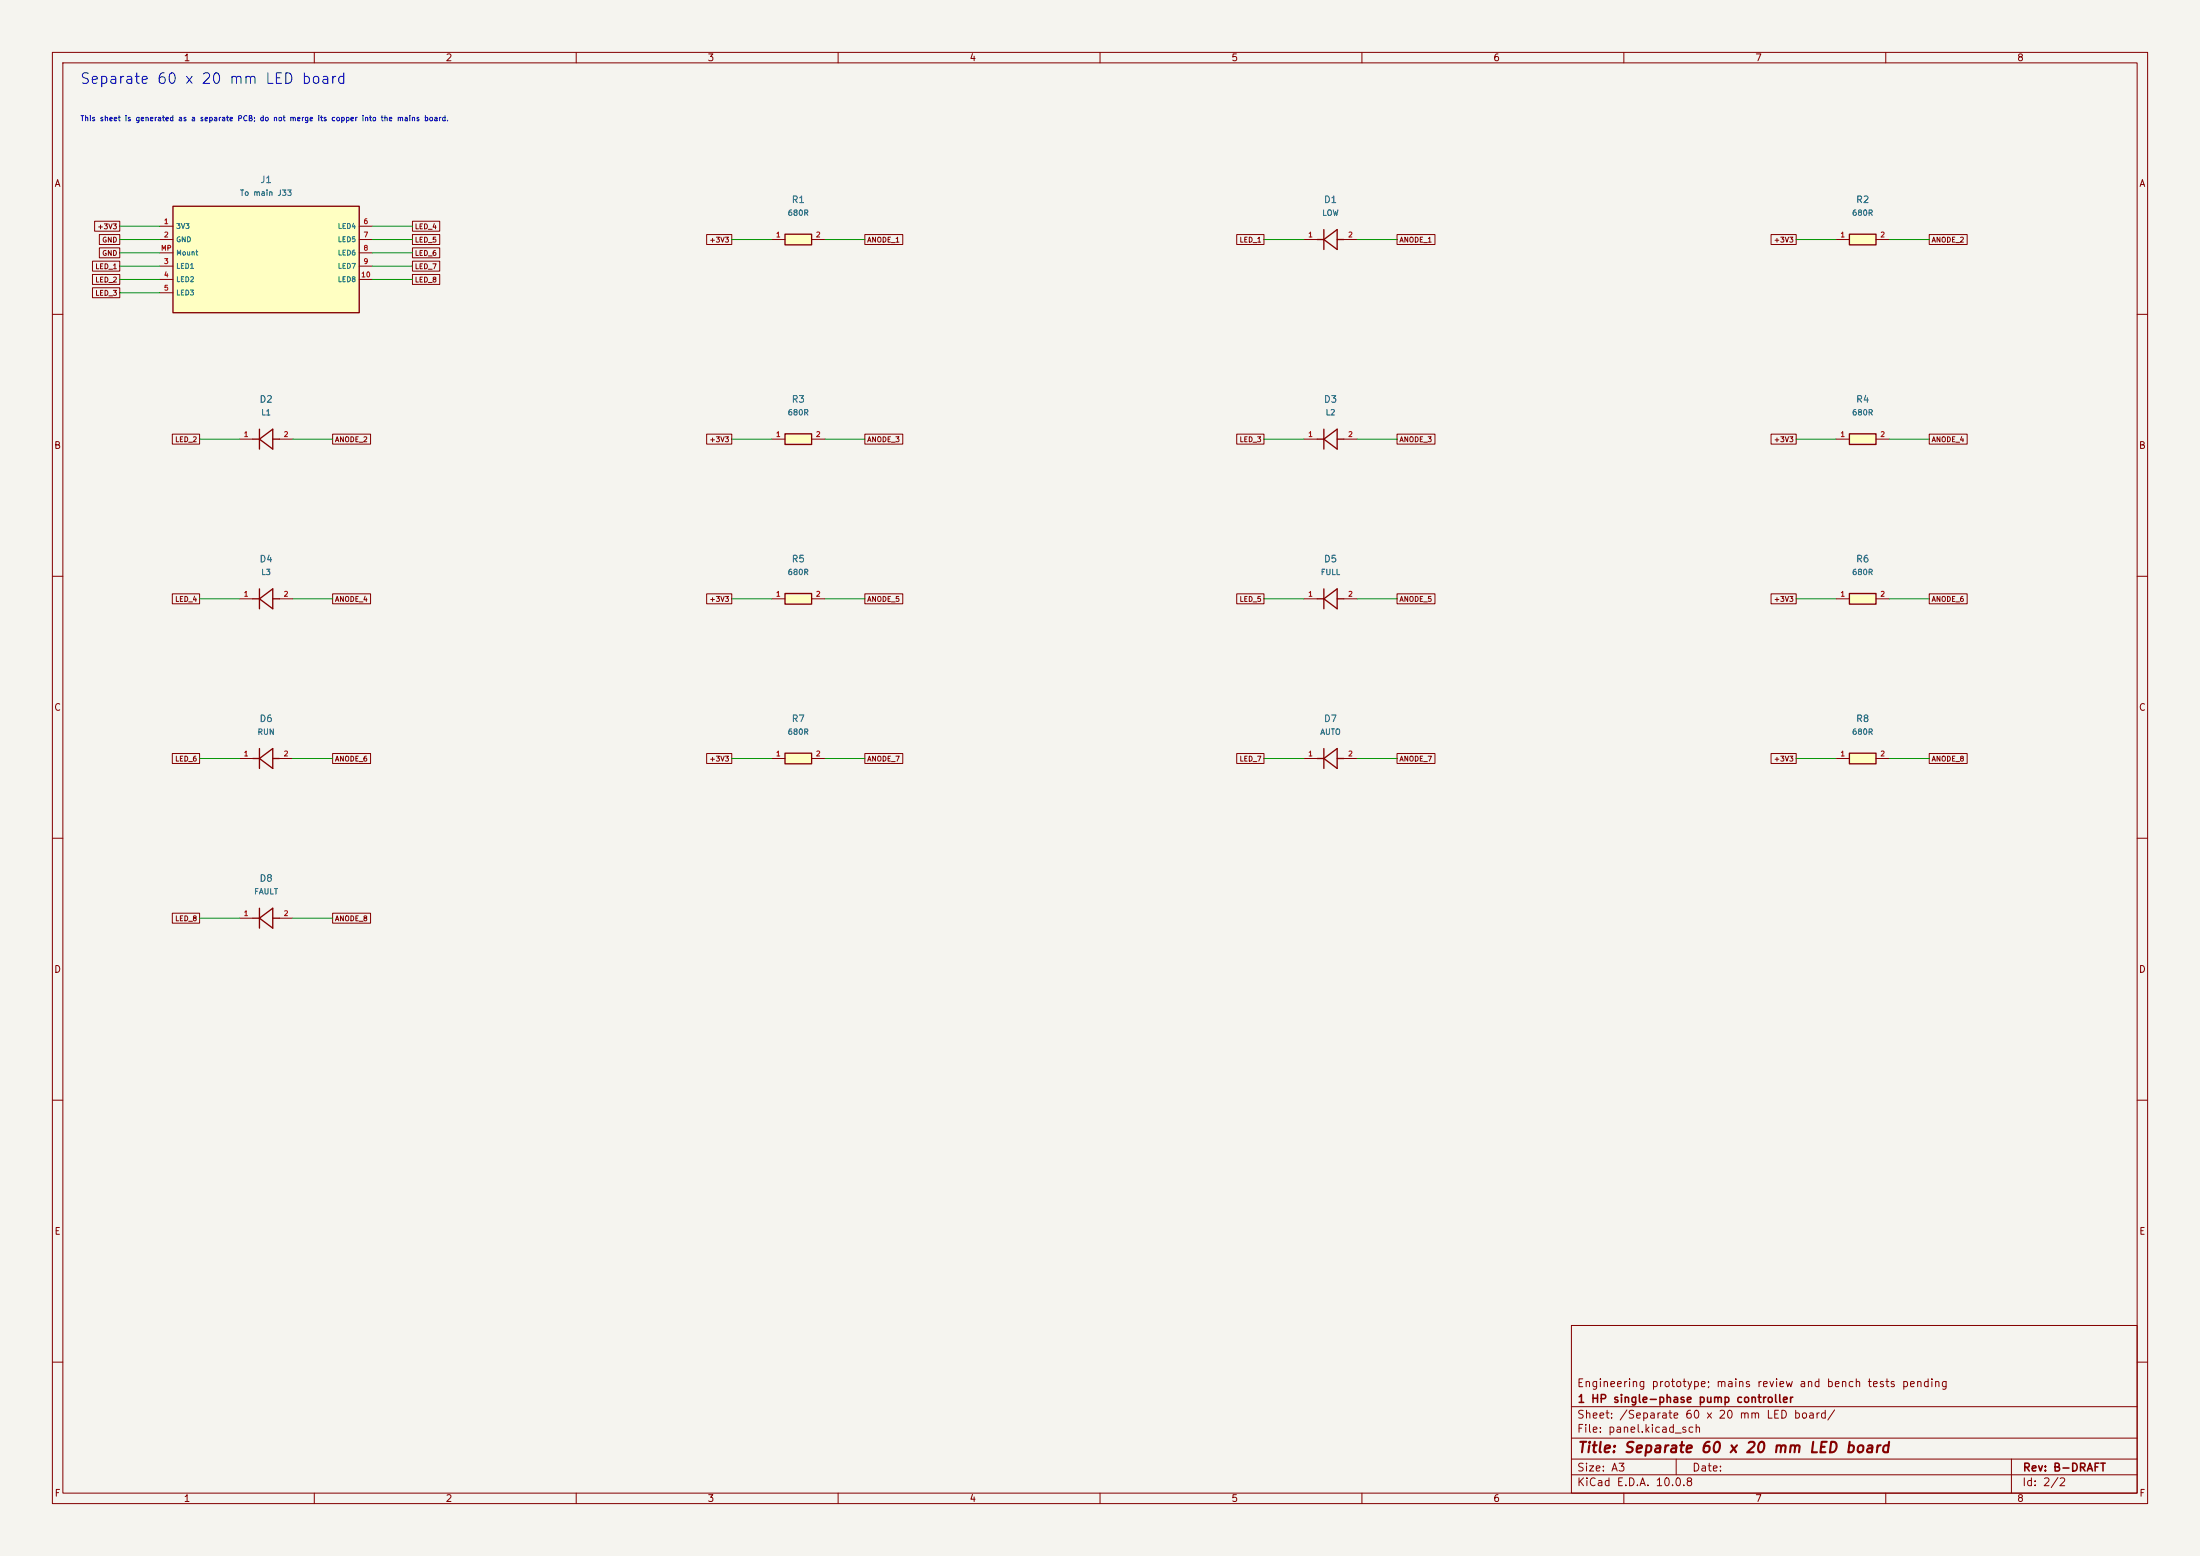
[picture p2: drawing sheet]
(kicad_sch (version 20250114) (generator "eeschema") (generator_version "9.0")
(paper "A3")
(title_block (title "Separate 60 x 20 mm LED board") (rev "B-DRAFT") (company "1 HP single-phase pump controller") (comment 1 "Engineering prototype; mains review and bench tests pending"))
(lib_symbols
(symbol "Pump:J1"
(pin_names (offset 0.508))
(exclude_from_sim no)
(in_bom yes)
(on_board yes)
(property "Reference" "J1" (at 0 15.24 0) (effects (font (size 1 1))))
(property "Value" "To main J33" (at 0 12.7 0) (effects (font (size 1 1))))
(property "Footprint" "Connector_JST:JST_GH_BM10B-GHS-TBT_1x10-1MP_P1.25mm_Vertical" (at 0 0 0) (effects (font (size 1 1)) (hide yes)))
(property "Datasheet" "" (at 0 0 0) (effects (font (size 1 1)) (hide yes)))
(property "Description" "" (at 0 0 0) (effects (font (size 1 1)) (hide yes)))
(symbol "J1_0_1" (rectangle (start -17.78 10.16) (end 17.78 -10.16) (stroke (width 0.254) (type default)) (fill (type background))))
(symbol "J1_1_1" (pin passive line (at -20.32 6.35 0) (length 2.54) (name "3V3" (effects (font (size 0.95 0.95)))) (number "1" (effects (font (size 0.95 0.95))))) (pin passive line (at -20.32 3.81 0) (length 2.54) (name "GND" (effects (font (size 0.95 0.95)))) (number "2" (effects (font (size 0.95 0.95))))) (pin passive line (at -20.32 1.27 0) (length 2.54) (name "Mount" (effects (font (size 0.95 0.95)))) (number "MP" (effects (font (size 0.95 0.95))))) (pin passive line (at -20.32 -1.27 0) (length 2.54) (name "LED1" (effects (font (size 0.95 0.95)))) (number "3" (effects (font (size 0.95 0.95))))) (pin passive line (at -20.32 -3.81 0) (length 2.54) (name "LED2" (effects (font (size 0.95 0.95)))) (number "4" (effects (font (size 0.95 0.95))))) (pin passive line (at -20.32 -6.35 0) (length 2.54) (name "LED3" (effects (font (size 0.95 0.95)))) (number "5" (effects (font (size 0.95 0.95))))) (pin passive line (at 20.32 6.35 180) (length 2.54) (name "LED4" (effects (font (size 0.95 0.95)))) (number "6" (effects (font (size 0.95 0.95))))) (pin passive line (at 20.32 3.81 180) (length 2.54) (name "LED5" (effects (font (size 0.95 0.95)))) (number "7" (effects (font (size 0.95 0.95))))) (pin passive line (at 20.32 1.27 180) (length 2.54) (name "LED6" (effects (font (size 0.95 0.95)))) (number "8" (effects (font (size 0.95 0.95))))) (pin passive line (at 20.32 -1.27 180) (length 2.54) (name "LED7" (effects (font (size 0.95 0.95)))) (number "9" (effects (font (size 0.95 0.95))))) (pin passive line (at 20.32 -3.81 180) (length 2.54) (name "LED8" (effects (font (size 0.95 0.95)))) (number "10" (effects (font (size 0.95 0.95)))))))
(symbol "Pump:R1"
(pin_names (offset 0.508))
(exclude_from_sim no)
(in_bom yes)
(on_board yes)
(property "Reference" "R1" (at 0 7.62 0) (effects (font (size 1 1))))
(property "Value" "680R" (at 0 5.08 0) (effects (font (size 1 1))))
(property "Footprint" "Resistor_SMD:R_0603_1608Metric" (at 0 0 0) (effects (font (size 1 1)) (hide yes)))
(property "Datasheet" "" (at 0 0 0) (effects (font (size 1 1)) (hide yes)))
(property "Description" "1%, 0.1W, 0603" (at 0 0 0) (effects (font (size 1 1)) (hide yes)))
(symbol "R1_0_1" (rectangle (start -2.54 1.016) (end 2.54 -1.016) (stroke (width 0.254) (type default)) (fill (type background))))
(symbol "R1_1_1" (pin passive line (at -5.08 0 0) (length 2.54) (name "~" (effects (font (size 0.95 0.95)))) (number "1" (effects (font (size 0.95 0.95))))) (pin passive line (at 5.08 0 180) (length 2.54) (name "~" (effects (font (size 0.95 0.95)))) (number "2" (effects (font (size 0.95 0.95)))))))
(symbol "Pump:D1"
(pin_names (offset 0.508))
(exclude_from_sim no)
(in_bom yes)
(on_board yes)
(property "Reference" "D1" (at 0 7.62 0) (effects (font (size 1 1))))
(property "Value" "LOW" (at 0 5.08 0) (effects (font (size 1 1))))
(property "Footprint" "LED_SMD:LED_0603_1608Metric" (at 0 0 0) (effects (font (size 1 1)) (hide yes)))
(property "Datasheet" "" (at 0 0 0) (effects (font (size 1 1)) (hide yes)))
(property "Description" "0603 green (fault red), approx 1-2mA; choose lens/light-pipe with adequate visibility" (at 0 0 0) (effects (font (size 1 1)) (hide yes)))
(symbol "D1_0_1" (polyline (pts (xy -1.27 -1.9) (xy -1.27 1.9)) (stroke (width 0.254) (type default)) (fill (type none))) (polyline (pts (xy -1.27 0) (xy 1.27 -1.9)) (stroke (width 0.254) (type default)) (fill (type none))) (polyline (pts (xy 1.27 -1.9) (xy 1.27 1.9)) (stroke (width 0.254) (type default)) (fill (type none))) (polyline (pts (xy 1.27 1.9) (xy -1.27 0)) (stroke (width 0.254) (type default)) (fill (type none))) (polyline (pts (xy -2.54 0) (xy -1.27 0)) (stroke (width 0.254) (type default)) (fill (type none))) (polyline (pts (xy 1.27 0) (xy 2.54 0)) (stroke (width 0.254) (type default)) (fill (type none))))
(symbol "D1_1_1" (pin passive line (at -5.08 0 0) (length 2.54) (name "~" (effects (font (size 0.95 0.95)))) (number "1" (effects (font (size 0.95 0.95))))) (pin passive line (at 5.08 0 180) (length 2.54) (name "~" (effects (font (size 0.95 0.95)))) (number "2" (effects (font (size 0.95 0.95)))))))
(symbol "Pump:R2"
(pin_names (offset 0.508))
(exclude_from_sim no)
(in_bom yes)
(on_board yes)
(property "Reference" "R2" (at 0 7.62 0) (effects (font (size 1 1))))
(property "Value" "680R" (at 0 5.08 0) (effects (font (size 1 1))))
(property "Footprint" "Resistor_SMD:R_0603_1608Metric" (at 0 0 0) (effects (font (size 1 1)) (hide yes)))
(property "Datasheet" "" (at 0 0 0) (effects (font (size 1 1)) (hide yes)))
(property "Description" "1%, 0.1W, 0603" (at 0 0 0) (effects (font (size 1 1)) (hide yes)))
(symbol "R2_0_1" (rectangle (start -2.54 1.016) (end 2.54 -1.016) (stroke (width 0.254) (type default)) (fill (type background))))
(symbol "R2_1_1" (pin passive line (at -5.08 0 0) (length 2.54) (name "~" (effects (font (size 0.95 0.95)))) (number "1" (effects (font (size 0.95 0.95))))) (pin passive line (at 5.08 0 180) (length 2.54) (name "~" (effects (font (size 0.95 0.95)))) (number "2" (effects (font (size 0.95 0.95)))))))
(symbol "Pump:D2"
(pin_names (offset 0.508))
(exclude_from_sim no)
(in_bom yes)
(on_board yes)
(property "Reference" "D2" (at 0 7.62 0) (effects (font (size 1 1))))
(property "Value" "L1" (at 0 5.08 0) (effects (font (size 1 1))))
(property "Footprint" "LED_SMD:LED_0603_1608Metric" (at 0 0 0) (effects (font (size 1 1)) (hide yes)))
(property "Datasheet" "" (at 0 0 0) (effects (font (size 1 1)) (hide yes)))
(property "Description" "0603 green (fault red), approx 1-2mA; choose lens/light-pipe with adequate visibility" (at 0 0 0) (effects (font (size 1 1)) (hide yes)))
(symbol "D2_0_1" (polyline (pts (xy -1.27 -1.9) (xy -1.27 1.9)) (stroke (width 0.254) (type default)) (fill (type none))) (polyline (pts (xy -1.27 0) (xy 1.27 -1.9)) (stroke (width 0.254) (type default)) (fill (type none))) (polyline (pts (xy 1.27 -1.9) (xy 1.27 1.9)) (stroke (width 0.254) (type default)) (fill (type none))) (polyline (pts (xy 1.27 1.9) (xy -1.27 0)) (stroke (width 0.254) (type default)) (fill (type none))) (polyline (pts (xy -2.54 0) (xy -1.27 0)) (stroke (width 0.254) (type default)) (fill (type none))) (polyline (pts (xy 1.27 0) (xy 2.54 0)) (stroke (width 0.254) (type default)) (fill (type none))))
(symbol "D2_1_1" (pin passive line (at -5.08 0 0) (length 2.54) (name "~" (effects (font (size 0.95 0.95)))) (number "1" (effects (font (size 0.95 0.95))))) (pin passive line (at 5.08 0 180) (length 2.54) (name "~" (effects (font (size 0.95 0.95)))) (number "2" (effects (font (size 0.95 0.95)))))))
(symbol "Pump:R3"
(pin_names (offset 0.508))
(exclude_from_sim no)
(in_bom yes)
(on_board yes)
(property "Reference" "R3" (at 0 7.62 0) (effects (font (size 1 1))))
(property "Value" "680R" (at 0 5.08 0) (effects (font (size 1 1))))
(property "Footprint" "Resistor_SMD:R_0603_1608Metric" (at 0 0 0) (effects (font (size 1 1)) (hide yes)))
(property "Datasheet" "" (at 0 0 0) (effects (font (size 1 1)) (hide yes)))
(property "Description" "1%, 0.1W, 0603" (at 0 0 0) (effects (font (size 1 1)) (hide yes)))
(symbol "R3_0_1" (rectangle (start -2.54 1.016) (end 2.54 -1.016) (stroke (width 0.254) (type default)) (fill (type background))))
(symbol "R3_1_1" (pin passive line (at -5.08 0 0) (length 2.54) (name "~" (effects (font (size 0.95 0.95)))) (number "1" (effects (font (size 0.95 0.95))))) (pin passive line (at 5.08 0 180) (length 2.54) (name "~" (effects (font (size 0.95 0.95)))) (number "2" (effects (font (size 0.95 0.95)))))))
(symbol "Pump:D3"
(pin_names (offset 0.508))
(exclude_from_sim no)
(in_bom yes)
(on_board yes)
(property "Reference" "D3" (at 0 7.62 0) (effects (font (size 1 1))))
(property "Value" "L2" (at 0 5.08 0) (effects (font (size 1 1))))
(property "Footprint" "LED_SMD:LED_0603_1608Metric" (at 0 0 0) (effects (font (size 1 1)) (hide yes)))
(property "Datasheet" "" (at 0 0 0) (effects (font (size 1 1)) (hide yes)))
(property "Description" "0603 green (fault red), approx 1-2mA; choose lens/light-pipe with adequate visibility" (at 0 0 0) (effects (font (size 1 1)) (hide yes)))
(symbol "D3_0_1" (polyline (pts (xy -1.27 -1.9) (xy -1.27 1.9)) (stroke (width 0.254) (type default)) (fill (type none))) (polyline (pts (xy -1.27 0) (xy 1.27 -1.9)) (stroke (width 0.254) (type default)) (fill (type none))) (polyline (pts (xy 1.27 -1.9) (xy 1.27 1.9)) (stroke (width 0.254) (type default)) (fill (type none))) (polyline (pts (xy 1.27 1.9) (xy -1.27 0)) (stroke (width 0.254) (type default)) (fill (type none))) (polyline (pts (xy -2.54 0) (xy -1.27 0)) (stroke (width 0.254) (type default)) (fill (type none))) (polyline (pts (xy 1.27 0) (xy 2.54 0)) (stroke (width 0.254) (type default)) (fill (type none))))
(symbol "D3_1_1" (pin passive line (at -5.08 0 0) (length 2.54) (name "~" (effects (font (size 0.95 0.95)))) (number "1" (effects (font (size 0.95 0.95))))) (pin passive line (at 5.08 0 180) (length 2.54) (name "~" (effects (font (size 0.95 0.95)))) (number "2" (effects (font (size 0.95 0.95)))))))
(symbol "Pump:R4"
(pin_names (offset 0.508))
(exclude_from_sim no)
(in_bom yes)
(on_board yes)
(property "Reference" "R4" (at 0 7.62 0) (effects (font (size 1 1))))
(property "Value" "680R" (at 0 5.08 0) (effects (font (size 1 1))))
(property "Footprint" "Resistor_SMD:R_0603_1608Metric" (at 0 0 0) (effects (font (size 1 1)) (hide yes)))
(property "Datasheet" "" (at 0 0 0) (effects (font (size 1 1)) (hide yes)))
(property "Description" "1%, 0.1W, 0603" (at 0 0 0) (effects (font (size 1 1)) (hide yes)))
(symbol "R4_0_1" (rectangle (start -2.54 1.016) (end 2.54 -1.016) (stroke (width 0.254) (type default)) (fill (type background))))
(symbol "R4_1_1" (pin passive line (at -5.08 0 0) (length 2.54) (name "~" (effects (font (size 0.95 0.95)))) (number "1" (effects (font (size 0.95 0.95))))) (pin passive line (at 5.08 0 180) (length 2.54) (name "~" (effects (font (size 0.95 0.95)))) (number "2" (effects (font (size 0.95 0.95)))))))
(symbol "Pump:D4"
(pin_names (offset 0.508))
(exclude_from_sim no)
(in_bom yes)
(on_board yes)
(property "Reference" "D4" (at 0 7.62 0) (effects (font (size 1 1))))
(property "Value" "L3" (at 0 5.08 0) (effects (font (size 1 1))))
(property "Footprint" "LED_SMD:LED_0603_1608Metric" (at 0 0 0) (effects (font (size 1 1)) (hide yes)))
(property "Datasheet" "" (at 0 0 0) (effects (font (size 1 1)) (hide yes)))
(property "Description" "0603 green (fault red), approx 1-2mA; choose lens/light-pipe with adequate visibility" (at 0 0 0) (effects (font (size 1 1)) (hide yes)))
(symbol "D4_0_1" (polyline (pts (xy -1.27 -1.9) (xy -1.27 1.9)) (stroke (width 0.254) (type default)) (fill (type none))) (polyline (pts (xy -1.27 0) (xy 1.27 -1.9)) (stroke (width 0.254) (type default)) (fill (type none))) (polyline (pts (xy 1.27 -1.9) (xy 1.27 1.9)) (stroke (width 0.254) (type default)) (fill (type none))) (polyline (pts (xy 1.27 1.9) (xy -1.27 0)) (stroke (width 0.254) (type default)) (fill (type none))) (polyline (pts (xy -2.54 0) (xy -1.27 0)) (stroke (width 0.254) (type default)) (fill (type none))) (polyline (pts (xy 1.27 0) (xy 2.54 0)) (stroke (width 0.254) (type default)) (fill (type none))))
(symbol "D4_1_1" (pin passive line (at -5.08 0 0) (length 2.54) (name "~" (effects (font (size 0.95 0.95)))) (number "1" (effects (font (size 0.95 0.95))))) (pin passive line (at 5.08 0 180) (length 2.54) (name "~" (effects (font (size 0.95 0.95)))) (number "2" (effects (font (size 0.95 0.95)))))))
(symbol "Pump:R5"
(pin_names (offset 0.508))
(exclude_from_sim no)
(in_bom yes)
(on_board yes)
(property "Reference" "R5" (at 0 7.62 0) (effects (font (size 1 1))))
(property "Value" "680R" (at 0 5.08 0) (effects (font (size 1 1))))
(property "Footprint" "Resistor_SMD:R_0603_1608Metric" (at 0 0 0) (effects (font (size 1 1)) (hide yes)))
(property "Datasheet" "" (at 0 0 0) (effects (font (size 1 1)) (hide yes)))
(property "Description" "1%, 0.1W, 0603" (at 0 0 0) (effects (font (size 1 1)) (hide yes)))
(symbol "R5_0_1" (rectangle (start -2.54 1.016) (end 2.54 -1.016) (stroke (width 0.254) (type default)) (fill (type background))))
(symbol "R5_1_1" (pin passive line (at -5.08 0 0) (length 2.54) (name "~" (effects (font (size 0.95 0.95)))) (number "1" (effects (font (size 0.95 0.95))))) (pin passive line (at 5.08 0 180) (length 2.54) (name "~" (effects (font (size 0.95 0.95)))) (number "2" (effects (font (size 0.95 0.95)))))))
(symbol "Pump:D5"
(pin_names (offset 0.508))
(exclude_from_sim no)
(in_bom yes)
(on_board yes)
(property "Reference" "D5" (at 0 7.62 0) (effects (font (size 1 1))))
(property "Value" "FULL" (at 0 5.08 0) (effects (font (size 1 1))))
(property "Footprint" "LED_SMD:LED_0603_1608Metric" (at 0 0 0) (effects (font (size 1 1)) (hide yes)))
(property "Datasheet" "" (at 0 0 0) (effects (font (size 1 1)) (hide yes)))
(property "Description" "0603 green (fault red), approx 1-2mA; choose lens/light-pipe with adequate visibility" (at 0 0 0) (effects (font (size 1 1)) (hide yes)))
(symbol "D5_0_1" (polyline (pts (xy -1.27 -1.9) (xy -1.27 1.9)) (stroke (width 0.254) (type default)) (fill (type none))) (polyline (pts (xy -1.27 0) (xy 1.27 -1.9)) (stroke (width 0.254) (type default)) (fill (type none))) (polyline (pts (xy 1.27 -1.9) (xy 1.27 1.9)) (stroke (width 0.254) (type default)) (fill (type none))) (polyline (pts (xy 1.27 1.9) (xy -1.27 0)) (stroke (width 0.254) (type default)) (fill (type none))) (polyline (pts (xy -2.54 0) (xy -1.27 0)) (stroke (width 0.254) (type default)) (fill (type none))) (polyline (pts (xy 1.27 0) (xy 2.54 0)) (stroke (width 0.254) (type default)) (fill (type none))))
(symbol "D5_1_1" (pin passive line (at -5.08 0 0) (length 2.54) (name "~" (effects (font (size 0.95 0.95)))) (number "1" (effects (font (size 0.95 0.95))))) (pin passive line (at 5.08 0 180) (length 2.54) (name "~" (effects (font (size 0.95 0.95)))) (number "2" (effects (font (size 0.95 0.95)))))))
(symbol "Pump:R6"
(pin_names (offset 0.508))
(exclude_from_sim no)
(in_bom yes)
(on_board yes)
(property "Reference" "R6" (at 0 7.62 0) (effects (font (size 1 1))))
(property "Value" "680R" (at 0 5.08 0) (effects (font (size 1 1))))
(property "Footprint" "Resistor_SMD:R_0603_1608Metric" (at 0 0 0) (effects (font (size 1 1)) (hide yes)))
(property "Datasheet" "" (at 0 0 0) (effects (font (size 1 1)) (hide yes)))
(property "Description" "1%, 0.1W, 0603" (at 0 0 0) (effects (font (size 1 1)) (hide yes)))
(symbol "R6_0_1" (rectangle (start -2.54 1.016) (end 2.54 -1.016) (stroke (width 0.254) (type default)) (fill (type background))))
(symbol "R6_1_1" (pin passive line (at -5.08 0 0) (length 2.54) (name "~" (effects (font (size 0.95 0.95)))) (number "1" (effects (font (size 0.95 0.95))))) (pin passive line (at 5.08 0 180) (length 2.54) (name "~" (effects (font (size 0.95 0.95)))) (number "2" (effects (font (size 0.95 0.95)))))))
(symbol "Pump:D6"
(pin_names (offset 0.508))
(exclude_from_sim no)
(in_bom yes)
(on_board yes)
(property "Reference" "D6" (at 0 7.62 0) (effects (font (size 1 1))))
(property "Value" "RUN" (at 0 5.08 0) (effects (font (size 1 1))))
(property "Footprint" "LED_SMD:LED_0603_1608Metric" (at 0 0 0) (effects (font (size 1 1)) (hide yes)))
(property "Datasheet" "" (at 0 0 0) (effects (font (size 1 1)) (hide yes)))
(property "Description" "0603 green (fault red), approx 1-2mA; choose lens/light-pipe with adequate visibility" (at 0 0 0) (effects (font (size 1 1)) (hide yes)))
(symbol "D6_0_1" (polyline (pts (xy -1.27 -1.9) (xy -1.27 1.9)) (stroke (width 0.254) (type default)) (fill (type none))) (polyline (pts (xy -1.27 0) (xy 1.27 -1.9)) (stroke (width 0.254) (type default)) (fill (type none))) (polyline (pts (xy 1.27 -1.9) (xy 1.27 1.9)) (stroke (width 0.254) (type default)) (fill (type none))) (polyline (pts (xy 1.27 1.9) (xy -1.27 0)) (stroke (width 0.254) (type default)) (fill (type none))) (polyline (pts (xy -2.54 0) (xy -1.27 0)) (stroke (width 0.254) (type default)) (fill (type none))) (polyline (pts (xy 1.27 0) (xy 2.54 0)) (stroke (width 0.254) (type default)) (fill (type none))))
(symbol "D6_1_1" (pin passive line (at -5.08 0 0) (length 2.54) (name "~" (effects (font (size 0.95 0.95)))) (number "1" (effects (font (size 0.95 0.95))))) (pin passive line (at 5.08 0 180) (length 2.54) (name "~" (effects (font (size 0.95 0.95)))) (number "2" (effects (font (size 0.95 0.95)))))))
(symbol "Pump:R7"
(pin_names (offset 0.508))
(exclude_from_sim no)
(in_bom yes)
(on_board yes)
(property "Reference" "R7" (at 0 7.62 0) (effects (font (size 1 1))))
(property "Value" "680R" (at 0 5.08 0) (effects (font (size 1 1))))
(property "Footprint" "Resistor_SMD:R_0603_1608Metric" (at 0 0 0) (effects (font (size 1 1)) (hide yes)))
(property "Datasheet" "" (at 0 0 0) (effects (font (size 1 1)) (hide yes)))
(property "Description" "1%, 0.1W, 0603" (at 0 0 0) (effects (font (size 1 1)) (hide yes)))
(symbol "R7_0_1" (rectangle (start -2.54 1.016) (end 2.54 -1.016) (stroke (width 0.254) (type default)) (fill (type background))))
(symbol "R7_1_1" (pin passive line (at -5.08 0 0) (length 2.54) (name "~" (effects (font (size 0.95 0.95)))) (number "1" (effects (font (size 0.95 0.95))))) (pin passive line (at 5.08 0 180) (length 2.54) (name "~" (effects (font (size 0.95 0.95)))) (number "2" (effects (font (size 0.95 0.95)))))))
(symbol "Pump:D7"
(pin_names (offset 0.508))
(exclude_from_sim no)
(in_bom yes)
(on_board yes)
(property "Reference" "D7" (at 0 7.62 0) (effects (font (size 1 1))))
(property "Value" "AUTO" (at 0 5.08 0) (effects (font (size 1 1))))
(property "Footprint" "LED_SMD:LED_0603_1608Metric" (at 0 0 0) (effects (font (size 1 1)) (hide yes)))
(property "Datasheet" "" (at 0 0 0) (effects (font (size 1 1)) (hide yes)))
(property "Description" "0603 green (fault red), approx 1-2mA; choose lens/light-pipe with adequate visibility" (at 0 0 0) (effects (font (size 1 1)) (hide yes)))
(symbol "D7_0_1" (polyline (pts (xy -1.27 -1.9) (xy -1.27 1.9)) (stroke (width 0.254) (type default)) (fill (type none))) (polyline (pts (xy -1.27 0) (xy 1.27 -1.9)) (stroke (width 0.254) (type default)) (fill (type none))) (polyline (pts (xy 1.27 -1.9) (xy 1.27 1.9)) (stroke (width 0.254) (type default)) (fill (type none))) (polyline (pts (xy 1.27 1.9) (xy -1.27 0)) (stroke (width 0.254) (type default)) (fill (type none))) (polyline (pts (xy -2.54 0) (xy -1.27 0)) (stroke (width 0.254) (type default)) (fill (type none))) (polyline (pts (xy 1.27 0) (xy 2.54 0)) (stroke (width 0.254) (type default)) (fill (type none))))
(symbol "D7_1_1" (pin passive line (at -5.08 0 0) (length 2.54) (name "~" (effects (font (size 0.95 0.95)))) (number "1" (effects (font (size 0.95 0.95))))) (pin passive line (at 5.08 0 180) (length 2.54) (name "~" (effects (font (size 0.95 0.95)))) (number "2" (effects (font (size 0.95 0.95)))))))
(symbol "Pump:R8"
(pin_names (offset 0.508))
(exclude_from_sim no)
(in_bom yes)
(on_board yes)
(property "Reference" "R8" (at 0 7.62 0) (effects (font (size 1 1))))
(property "Value" "680R" (at 0 5.08 0) (effects (font (size 1 1))))
(property "Footprint" "Resistor_SMD:R_0603_1608Metric" (at 0 0 0) (effects (font (size 1 1)) (hide yes)))
(property "Datasheet" "" (at 0 0 0) (effects (font (size 1 1)) (hide yes)))
(property "Description" "1%, 0.1W, 0603" (at 0 0 0) (effects (font (size 1 1)) (hide yes)))
(symbol "R8_0_1" (rectangle (start -2.54 1.016) (end 2.54 -1.016) (stroke (width 0.254) (type default)) (fill (type background))))
(symbol "R8_1_1" (pin passive line (at -5.08 0 0) (length 2.54) (name "~" (effects (font (size 0.95 0.95)))) (number "1" (effects (font (size 0.95 0.95))))) (pin passive line (at 5.08 0 180) (length 2.54) (name "~" (effects (font (size 0.95 0.95)))) (number "2" (effects (font (size 0.95 0.95)))))))
(symbol "Pump:D8"
(pin_names (offset 0.508))
(exclude_from_sim no)
(in_bom yes)
(on_board yes)
(property "Reference" "D8" (at 0 7.62 0) (effects (font (size 1 1))))
(property "Value" "FAULT" (at 0 5.08 0) (effects (font (size 1 1))))
(property "Footprint" "LED_SMD:LED_0603_1608Metric" (at 0 0 0) (effects (font (size 1 1)) (hide yes)))
(property "Datasheet" "" (at 0 0 0) (effects (font (size 1 1)) (hide yes)))
(property "Description" "0603 green (fault red), approx 1-2mA; choose lens/light-pipe with adequate visibility" (at 0 0 0) (effects (font (size 1 1)) (hide yes)))
(symbol "D8_0_1" (polyline (pts (xy -1.27 -1.9) (xy -1.27 1.9)) (stroke (width 0.254) (type default)) (fill (type none))) (polyline (pts (xy -1.27 0) (xy 1.27 -1.9)) (stroke (width 0.254) (type default)) (fill (type none))) (polyline (pts (xy 1.27 -1.9) (xy 1.27 1.9)) (stroke (width 0.254) (type default)) (fill (type none))) (polyline (pts (xy 1.27 1.9) (xy -1.27 0)) (stroke (width 0.254) (type default)) (fill (type none))) (polyline (pts (xy -2.54 0) (xy -1.27 0)) (stroke (width 0.254) (type default)) (fill (type none))) (polyline (pts (xy 1.27 0) (xy 2.54 0)) (stroke (width 0.254) (type default)) (fill (type none))))
(symbol "D8_1_1" (pin passive line (at -5.08 0 0) (length 2.54) (name "~" (effects (font (size 0.95 0.95)))) (number "1" (effects (font (size 0.95 0.95))))) (pin passive line (at 5.08 0 180) (length 2.54) (name "~" (effects (font (size 0.95 0.95)))) (number "2" (effects (font (size 0.95 0.95))))))))
(text "Separate 60 x 20 mm LED board" (at 15.24 15.24 0) (effects (font (size 2 2)) (justify left)))
(text "This sheet is generated as a separate PCB; do not merge its copper into the mains board." (at 15.24 22.86 0) (effects (font (size 1 1)) (justify left)))
(symbol (lib_id "Pump:J1") (at 50.8 49.53 0) (unit 1)
(exclude_from_sim no) (in_bom yes) (on_board yes) (dnp no)
(property "Reference" "J1" (at 50.8 34.29 0) (effects (font (size 1.27 1.27))))
(property "Value" "To main J33" (at 50.8 36.83 0) (effects (font (size 1.05 1.05))))
(property "Footprint" "Connector_JST:JST_GH_BM10B-GHS-TBT_1x10-1MP_P1.25mm_Vertical" (at 50.8 49.53 0) (effects (font (size 1 1)) (hide yes)))
(property "Datasheet" "" (at 50.8 49.53 0) (effects (font (size 1 1)) (hide yes)))
(property "MPN" "BM10B-GHS-TBT(LF)(SN)" (at 50.8 49.53 0) (effects (font (size 1 1)) (hide yes)))
(property "Description" "" (at 50.8 49.53 0) (effects (font (size 1 1)) (hide yes)))
(pin "1")
(pin "2")
(pin "MP")
(pin "3")
(pin "4")
(pin "5")
(pin "6")
(pin "7")
(pin "8")
(pin "9")
(pin "10"))
(wire (pts (xy 30.48 43.18) (xy 22.86 43.18)) (stroke (width 0.1524) (type default)))
(global_label "+3V3" (shape passive) (at 22.86 43.18 0) (effects (font (size 0.95 0.95)) (justify right)) (property "Intersheetrefs" "${INTERSHEET_REFS}" (at 22.86 43.18 0) (effects (font (size 1 1)) (hide yes))))
(wire (pts (xy 30.48 45.72) (xy 22.86 45.72)) (stroke (width 0.1524) (type default)))
(global_label "GND" (shape passive) (at 22.86 45.72 0) (effects (font (size 0.95 0.95)) (justify right)) (property "Intersheetrefs" "${INTERSHEET_REFS}" (at 22.86 45.72 0) (effects (font (size 1 1)) (hide yes))))
(wire (pts (xy 30.48 48.26) (xy 22.86 48.26)) (stroke (width 0.1524) (type default)))
(global_label "GND" (shape passive) (at 22.86 48.26 0) (effects (font (size 0.95 0.95)) (justify right)) (property "Intersheetrefs" "${INTERSHEET_REFS}" (at 22.86 48.26 0) (effects (font (size 1 1)) (hide yes))))
(wire (pts (xy 30.48 50.8) (xy 22.86 50.8)) (stroke (width 0.1524) (type default)))
(global_label "LED_1" (shape passive) (at 22.86 50.8 0) (effects (font (size 0.95 0.95)) (justify right)) (property "Intersheetrefs" "${INTERSHEET_REFS}" (at 22.86 50.8 0) (effects (font (size 1 1)) (hide yes))))
(wire (pts (xy 30.48 53.34) (xy 22.86 53.34)) (stroke (width 0.1524) (type default)))
(global_label "LED_2" (shape passive) (at 22.86 53.34 0) (effects (font (size 0.95 0.95)) (justify right)) (property "Intersheetrefs" "${INTERSHEET_REFS}" (at 22.86 53.34 0) (effects (font (size 1 1)) (hide yes))))
(wire (pts (xy 30.48 55.88) (xy 22.86 55.88)) (stroke (width 0.1524) (type default)))
(global_label "LED_3" (shape passive) (at 22.86 55.88 0) (effects (font (size 0.95 0.95)) (justify right)) (property "Intersheetrefs" "${INTERSHEET_REFS}" (at 22.86 55.88 0) (effects (font (size 1 1)) (hide yes))))
(wire (pts (xy 71.12 43.18) (xy 78.74 43.18)) (stroke (width 0.1524) (type default)))
(global_label "LED_4" (shape passive) (at 78.74 43.18 180) (effects (font (size 0.95 0.95)) (justify left)) (property "Intersheetrefs" "${INTERSHEET_REFS}" (at 78.74 43.18 0) (effects (font (size 1 1)) (hide yes))))
(wire (pts (xy 71.12 45.72) (xy 78.74 45.72)) (stroke (width 0.1524) (type default)))
(global_label "LED_5" (shape passive) (at 78.74 45.72 180) (effects (font (size 0.95 0.95)) (justify left)) (property "Intersheetrefs" "${INTERSHEET_REFS}" (at 78.74 45.72 0) (effects (font (size 1 1)) (hide yes))))
(wire (pts (xy 71.12 48.26) (xy 78.74 48.26)) (stroke (width 0.1524) (type default)))
(global_label "LED_6" (shape passive) (at 78.74 48.26 180) (effects (font (size 0.95 0.95)) (justify left)) (property "Intersheetrefs" "${INTERSHEET_REFS}" (at 78.74 48.26 0) (effects (font (size 1 1)) (hide yes))))
(wire (pts (xy 71.12 50.8) (xy 78.74 50.8)) (stroke (width 0.1524) (type default)))
(global_label "LED_7" (shape passive) (at 78.74 50.8 180) (effects (font (size 0.95 0.95)) (justify left)) (property "Intersheetrefs" "${INTERSHEET_REFS}" (at 78.74 50.8 0) (effects (font (size 1 1)) (hide yes))))
(wire (pts (xy 71.12 53.34) (xy 78.74 53.34)) (stroke (width 0.1524) (type default)))
(global_label "LED_8" (shape passive) (at 78.74 53.34 180) (effects (font (size 0.95 0.95)) (justify left)) (property "Intersheetrefs" "${INTERSHEET_REFS}" (at 78.74 53.34 0) (effects (font (size 1 1)) (hide yes))))
(symbol (lib_id "Pump:R1") (at 152.4 45.72 0) (unit 1)
(exclude_from_sim no) (in_bom yes) (on_board yes) (dnp no)
(property "Reference" "R1" (at 152.4 38.1 0) (effects (font (size 1.27 1.27))))
(property "Value" "680R" (at 152.4 40.64 0) (effects (font (size 1.05 1.05))))
(property "Footprint" "Resistor_SMD:R_0603_1608Metric" (at 152.4 45.72 0) (effects (font (size 1 1)) (hide yes)))
(property "Datasheet" "" (at 152.4 45.72 0) (effects (font (size 1 1)) (hide yes)))
(property "MPN" "SPEC: 680R 1%, 0.1W, 0603" (at 152.4 45.72 0) (effects (font (size 1 1)) (hide yes)))
(property "Description" "1%, 0.1W, 0603" (at 152.4 45.72 0) (effects (font (size 1 1)) (hide yes)))
(pin "1")
(pin "2"))
(wire (pts (xy 147.32 45.72) (xy 139.7 45.72)) (stroke (width 0.1524) (type default)))
(global_label "+3V3" (shape passive) (at 139.7 45.72 0) (effects (font (size 0.95 0.95)) (justify right)) (property "Intersheetrefs" "${INTERSHEET_REFS}" (at 139.7 45.72 0) (effects (font (size 1 1)) (hide yes))))
(wire (pts (xy 157.48 45.72) (xy 165.1 45.72)) (stroke (width 0.1524) (type default)))
(global_label "ANODE_1" (shape passive) (at 165.1 45.72 180) (effects (font (size 0.95 0.95)) (justify left)) (property "Intersheetrefs" "${INTERSHEET_REFS}" (at 165.1 45.72 0) (effects (font (size 1 1)) (hide yes))))
(symbol (lib_id "Pump:D1") (at 254 45.72 0) (unit 1)
(exclude_from_sim no) (in_bom yes) (on_board yes) (dnp no)
(property "Reference" "D1" (at 254 38.1 0) (effects (font (size 1.27 1.27))))
(property "Value" "LOW" (at 254 40.64 0) (effects (font (size 1.05 1.05))))
(property "Footprint" "LED_SMD:LED_0603_1608Metric" (at 254 45.72 0) (effects (font (size 1 1)) (hide yes)))
(property "Datasheet" "" (at 254 45.72 0) (effects (font (size 1 1)) (hide yes)))
(property "MPN" "LTST-C190KGKT" (at 254 45.72 0) (effects (font (size 1 1)) (hide yes)))
(property "Description" "0603 green (fault red), approx 1-2mA; choose lens/light-pipe with adequate visibility" (at 254 45.72 0) (effects (font (size 1 1)) (hide yes)))
(pin "1")
(pin "2"))
(wire (pts (xy 248.92 45.72) (xy 241.3 45.72)) (stroke (width 0.1524) (type default)))
(global_label "LED_1" (shape passive) (at 241.3 45.72 0) (effects (font (size 0.95 0.95)) (justify right)) (property "Intersheetrefs" "${INTERSHEET_REFS}" (at 241.3 45.72 0) (effects (font (size 1 1)) (hide yes))))
(wire (pts (xy 259.08 45.72) (xy 266.7 45.72)) (stroke (width 0.1524) (type default)))
(global_label "ANODE_1" (shape passive) (at 266.7 45.72 180) (effects (font (size 0.95 0.95)) (justify left)) (property "Intersheetrefs" "${INTERSHEET_REFS}" (at 266.7 45.72 0) (effects (font (size 1 1)) (hide yes))))
(symbol (lib_id "Pump:R2") (at 355.6 45.72 0) (unit 1)
(exclude_from_sim no) (in_bom yes) (on_board yes) (dnp no)
(property "Reference" "R2" (at 355.6 38.1 0) (effects (font (size 1.27 1.27))))
(property "Value" "680R" (at 355.6 40.64 0) (effects (font (size 1.05 1.05))))
(property "Footprint" "Resistor_SMD:R_0603_1608Metric" (at 355.6 45.72 0) (effects (font (size 1 1)) (hide yes)))
(property "Datasheet" "" (at 355.6 45.72 0) (effects (font (size 1 1)) (hide yes)))
(property "MPN" "SPEC: 680R 1%, 0.1W, 0603" (at 355.6 45.72 0) (effects (font (size 1 1)) (hide yes)))
(property "Description" "1%, 0.1W, 0603" (at 355.6 45.72 0) (effects (font (size 1 1)) (hide yes)))
(pin "1")
(pin "2"))
(wire (pts (xy 350.52 45.72) (xy 342.9 45.72)) (stroke (width 0.1524) (type default)))
(global_label "+3V3" (shape passive) (at 342.9 45.72 0) (effects (font (size 0.95 0.95)) (justify right)) (property "Intersheetrefs" "${INTERSHEET_REFS}" (at 342.9 45.72 0) (effects (font (size 1 1)) (hide yes))))
(wire (pts (xy 360.68 45.72) (xy 368.3 45.72)) (stroke (width 0.1524) (type default)))
(global_label "ANODE_2" (shape passive) (at 368.3 45.72 180) (effects (font (size 0.95 0.95)) (justify left)) (property "Intersheetrefs" "${INTERSHEET_REFS}" (at 368.3 45.72 0) (effects (font (size 1 1)) (hide yes))))
(symbol (lib_id "Pump:D2") (at 50.8 83.82 0) (unit 1)
(exclude_from_sim no) (in_bom yes) (on_board yes) (dnp no)
(property "Reference" "D2" (at 50.8 76.2 0) (effects (font (size 1.27 1.27))))
(property "Value" "L1" (at 50.8 78.74 0) (effects (font (size 1.05 1.05))))
(property "Footprint" "LED_SMD:LED_0603_1608Metric" (at 50.8 83.82 0) (effects (font (size 1 1)) (hide yes)))
(property "Datasheet" "" (at 50.8 83.82 0) (effects (font (size 1 1)) (hide yes)))
(property "MPN" "LTST-C190KGKT" (at 50.8 83.82 0) (effects (font (size 1 1)) (hide yes)))
(property "Description" "0603 green (fault red), approx 1-2mA; choose lens/light-pipe with adequate visibility" (at 50.8 83.82 0) (effects (font (size 1 1)) (hide yes)))
(pin "1")
(pin "2"))
(wire (pts (xy 45.72 83.82) (xy 38.1 83.82)) (stroke (width 0.1524) (type default)))
(global_label "LED_2" (shape passive) (at 38.1 83.82 0) (effects (font (size 0.95 0.95)) (justify right)) (property "Intersheetrefs" "${INTERSHEET_REFS}" (at 38.1 83.82 0) (effects (font (size 1 1)) (hide yes))))
(wire (pts (xy 55.88 83.82) (xy 63.5 83.82)) (stroke (width 0.1524) (type default)))
(global_label "ANODE_2" (shape passive) (at 63.5 83.82 180) (effects (font (size 0.95 0.95)) (justify left)) (property "Intersheetrefs" "${INTERSHEET_REFS}" (at 63.5 83.82 0) (effects (font (size 1 1)) (hide yes))))
(symbol (lib_id "Pump:R3") (at 152.4 83.82 0) (unit 1)
(exclude_from_sim no) (in_bom yes) (on_board yes) (dnp no)
(property "Reference" "R3" (at 152.4 76.2 0) (effects (font (size 1.27 1.27))))
(property "Value" "680R" (at 152.4 78.74 0) (effects (font (size 1.05 1.05))))
(property "Footprint" "Resistor_SMD:R_0603_1608Metric" (at 152.4 83.82 0) (effects (font (size 1 1)) (hide yes)))
(property "Datasheet" "" (at 152.4 83.82 0) (effects (font (size 1 1)) (hide yes)))
(property "MPN" "SPEC: 680R 1%, 0.1W, 0603" (at 152.4 83.82 0) (effects (font (size 1 1)) (hide yes)))
(property "Description" "1%, 0.1W, 0603" (at 152.4 83.82 0) (effects (font (size 1 1)) (hide yes)))
(pin "1")
(pin "2"))
(wire (pts (xy 147.32 83.82) (xy 139.7 83.82)) (stroke (width 0.1524) (type default)))
(global_label "+3V3" (shape passive) (at 139.7 83.82 0) (effects (font (size 0.95 0.95)) (justify right)) (property "Intersheetrefs" "${INTERSHEET_REFS}" (at 139.7 83.82 0) (effects (font (size 1 1)) (hide yes))))
(wire (pts (xy 157.48 83.82) (xy 165.1 83.82)) (stroke (width 0.1524) (type default)))
(global_label "ANODE_3" (shape passive) (at 165.1 83.82 180) (effects (font (size 0.95 0.95)) (justify left)) (property "Intersheetrefs" "${INTERSHEET_REFS}" (at 165.1 83.82 0) (effects (font (size 1 1)) (hide yes))))
(symbol (lib_id "Pump:D3") (at 254 83.82 0) (unit 1)
(exclude_from_sim no) (in_bom yes) (on_board yes) (dnp no)
(property "Reference" "D3" (at 254 76.2 0) (effects (font (size 1.27 1.27))))
(property "Value" "L2" (at 254 78.74 0) (effects (font (size 1.05 1.05))))
(property "Footprint" "LED_SMD:LED_0603_1608Metric" (at 254 83.82 0) (effects (font (size 1 1)) (hide yes)))
(property "Datasheet" "" (at 254 83.82 0) (effects (font (size 1 1)) (hide yes)))
(property "MPN" "LTST-C190KGKT" (at 254 83.82 0) (effects (font (size 1 1)) (hide yes)))
(property "Description" "0603 green (fault red), approx 1-2mA; choose lens/light-pipe with adequate visibility" (at 254 83.82 0) (effects (font (size 1 1)) (hide yes)))
(pin "1")
(pin "2"))
(wire (pts (xy 248.92 83.82) (xy 241.3 83.82)) (stroke (width 0.1524) (type default)))
(global_label "LED_3" (shape passive) (at 241.3 83.82 0) (effects (font (size 0.95 0.95)) (justify right)) (property "Intersheetrefs" "${INTERSHEET_REFS}" (at 241.3 83.82 0) (effects (font (size 1 1)) (hide yes))))
(wire (pts (xy 259.08 83.82) (xy 266.7 83.82)) (stroke (width 0.1524) (type default)))
(global_label "ANODE_3" (shape passive) (at 266.7 83.82 180) (effects (font (size 0.95 0.95)) (justify left)) (property "Intersheetrefs" "${INTERSHEET_REFS}" (at 266.7 83.82 0) (effects (font (size 1 1)) (hide yes))))
(symbol (lib_id "Pump:R4") (at 355.6 83.82 0) (unit 1)
(exclude_from_sim no) (in_bom yes) (on_board yes) (dnp no)
(property "Reference" "R4" (at 355.6 76.2 0) (effects (font (size 1.27 1.27))))
(property "Value" "680R" (at 355.6 78.74 0) (effects (font (size 1.05 1.05))))
(property "Footprint" "Resistor_SMD:R_0603_1608Metric" (at 355.6 83.82 0) (effects (font (size 1 1)) (hide yes)))
(property "Datasheet" "" (at 355.6 83.82 0) (effects (font (size 1 1)) (hide yes)))
(property "MPN" "SPEC: 680R 1%, 0.1W, 0603" (at 355.6 83.82 0) (effects (font (size 1 1)) (hide yes)))
(property "Description" "1%, 0.1W, 0603" (at 355.6 83.82 0) (effects (font (size 1 1)) (hide yes)))
(pin "1")
(pin "2"))
(wire (pts (xy 350.52 83.82) (xy 342.9 83.82)) (stroke (width 0.1524) (type default)))
(global_label "+3V3" (shape passive) (at 342.9 83.82 0) (effects (font (size 0.95 0.95)) (justify right)) (property "Intersheetrefs" "${INTERSHEET_REFS}" (at 342.9 83.82 0) (effects (font (size 1 1)) (hide yes))))
(wire (pts (xy 360.68 83.82) (xy 368.3 83.82)) (stroke (width 0.1524) (type default)))
(global_label "ANODE_4" (shape passive) (at 368.3 83.82 180) (effects (font (size 0.95 0.95)) (justify left)) (property "Intersheetrefs" "${INTERSHEET_REFS}" (at 368.3 83.82 0) (effects (font (size 1 1)) (hide yes))))
(symbol (lib_id "Pump:D4") (at 50.8 114.3 0) (unit 1)
(exclude_from_sim no) (in_bom yes) (on_board yes) (dnp no)
(property "Reference" "D4" (at 50.8 106.68 0) (effects (font (size 1.27 1.27))))
(property "Value" "L3" (at 50.8 109.22 0) (effects (font (size 1.05 1.05))))
(property "Footprint" "LED_SMD:LED_0603_1608Metric" (at 50.8 114.3 0) (effects (font (size 1 1)) (hide yes)))
(property "Datasheet" "" (at 50.8 114.3 0) (effects (font (size 1 1)) (hide yes)))
(property "MPN" "LTST-C190KGKT" (at 50.8 114.3 0) (effects (font (size 1 1)) (hide yes)))
(property "Description" "0603 green (fault red), approx 1-2mA; choose lens/light-pipe with adequate visibility" (at 50.8 114.3 0) (effects (font (size 1 1)) (hide yes)))
(pin "1")
(pin "2"))
(wire (pts (xy 45.72 114.3) (xy 38.1 114.3)) (stroke (width 0.1524) (type default)))
(global_label "LED_4" (shape passive) (at 38.1 114.3 0) (effects (font (size 0.95 0.95)) (justify right)) (property "Intersheetrefs" "${INTERSHEET_REFS}" (at 38.1 114.3 0) (effects (font (size 1 1)) (hide yes))))
(wire (pts (xy 55.88 114.3) (xy 63.5 114.3)) (stroke (width 0.1524) (type default)))
(global_label "ANODE_4" (shape passive) (at 63.5 114.3 180) (effects (font (size 0.95 0.95)) (justify left)) (property "Intersheetrefs" "${INTERSHEET_REFS}" (at 63.5 114.3 0) (effects (font (size 1 1)) (hide yes))))
(symbol (lib_id "Pump:R5") (at 152.4 114.3 0) (unit 1)
(exclude_from_sim no) (in_bom yes) (on_board yes) (dnp no)
(property "Reference" "R5" (at 152.4 106.68 0) (effects (font (size 1.27 1.27))))
(property "Value" "680R" (at 152.4 109.22 0) (effects (font (size 1.05 1.05))))
(property "Footprint" "Resistor_SMD:R_0603_1608Metric" (at 152.4 114.3 0) (effects (font (size 1 1)) (hide yes)))
(property "Datasheet" "" (at 152.4 114.3 0) (effects (font (size 1 1)) (hide yes)))
(property "MPN" "SPEC: 680R 1%, 0.1W, 0603" (at 152.4 114.3 0) (effects (font (size 1 1)) (hide yes)))
(property "Description" "1%, 0.1W, 0603" (at 152.4 114.3 0) (effects (font (size 1 1)) (hide yes)))
(pin "1")
(pin "2"))
(wire (pts (xy 147.32 114.3) (xy 139.7 114.3)) (stroke (width 0.1524) (type default)))
(global_label "+3V3" (shape passive) (at 139.7 114.3 0) (effects (font (size 0.95 0.95)) (justify right)) (property "Intersheetrefs" "${INTERSHEET_REFS}" (at 139.7 114.3 0) (effects (font (size 1 1)) (hide yes))))
(wire (pts (xy 157.48 114.3) (xy 165.1 114.3)) (stroke (width 0.1524) (type default)))
(global_label "ANODE_5" (shape passive) (at 165.1 114.3 180) (effects (font (size 0.95 0.95)) (justify left)) (property "Intersheetrefs" "${INTERSHEET_REFS}" (at 165.1 114.3 0) (effects (font (size 1 1)) (hide yes))))
(symbol (lib_id "Pump:D5") (at 254 114.3 0) (unit 1)
(exclude_from_sim no) (in_bom yes) (on_board yes) (dnp no)
(property "Reference" "D5" (at 254 106.68 0) (effects (font (size 1.27 1.27))))
(property "Value" "FULL" (at 254 109.22 0) (effects (font (size 1.05 1.05))))
(property "Footprint" "LED_SMD:LED_0603_1608Metric" (at 254 114.3 0) (effects (font (size 1 1)) (hide yes)))
(property "Datasheet" "" (at 254 114.3 0) (effects (font (size 1 1)) (hide yes)))
(property "MPN" "LTST-C190KGKT" (at 254 114.3 0) (effects (font (size 1 1)) (hide yes)))
(property "Description" "0603 green (fault red), approx 1-2mA; choose lens/light-pipe with adequate visibility" (at 254 114.3 0) (effects (font (size 1 1)) (hide yes)))
(pin "1")
(pin "2"))
(wire (pts (xy 248.92 114.3) (xy 241.3 114.3)) (stroke (width 0.1524) (type default)))
(global_label "LED_5" (shape passive) (at 241.3 114.3 0) (effects (font (size 0.95 0.95)) (justify right)) (property "Intersheetrefs" "${INTERSHEET_REFS}" (at 241.3 114.3 0) (effects (font (size 1 1)) (hide yes))))
(wire (pts (xy 259.08 114.3) (xy 266.7 114.3)) (stroke (width 0.1524) (type default)))
(global_label "ANODE_5" (shape passive) (at 266.7 114.3 180) (effects (font (size 0.95 0.95)) (justify left)) (property "Intersheetrefs" "${INTERSHEET_REFS}" (at 266.7 114.3 0) (effects (font (size 1 1)) (hide yes))))
(symbol (lib_id "Pump:R6") (at 355.6 114.3 0) (unit 1)
(exclude_from_sim no) (in_bom yes) (on_board yes) (dnp no)
(property "Reference" "R6" (at 355.6 106.68 0) (effects (font (size 1.27 1.27))))
(property "Value" "680R" (at 355.6 109.22 0) (effects (font (size 1.05 1.05))))
(property "Footprint" "Resistor_SMD:R_0603_1608Metric" (at 355.6 114.3 0) (effects (font (size 1 1)) (hide yes)))
(property "Datasheet" "" (at 355.6 114.3 0) (effects (font (size 1 1)) (hide yes)))
(property "MPN" "SPEC: 680R 1%, 0.1W, 0603" (at 355.6 114.3 0) (effects (font (size 1 1)) (hide yes)))
(property "Description" "1%, 0.1W, 0603" (at 355.6 114.3 0) (effects (font (size 1 1)) (hide yes)))
(pin "1")
(pin "2"))
(wire (pts (xy 350.52 114.3) (xy 342.9 114.3)) (stroke (width 0.1524) (type default)))
(global_label "+3V3" (shape passive) (at 342.9 114.3 0) (effects (font (size 0.95 0.95)) (justify right)) (property "Intersheetrefs" "${INTERSHEET_REFS}" (at 342.9 114.3 0) (effects (font (size 1 1)) (hide yes))))
(wire (pts (xy 360.68 114.3) (xy 368.3 114.3)) (stroke (width 0.1524) (type default)))
(global_label "ANODE_6" (shape passive) (at 368.3 114.3 180) (effects (font (size 0.95 0.95)) (justify left)) (property "Intersheetrefs" "${INTERSHEET_REFS}" (at 368.3 114.3 0) (effects (font (size 1 1)) (hide yes))))
(symbol (lib_id "Pump:D6") (at 50.8 144.78 0) (unit 1)
(exclude_from_sim no) (in_bom yes) (on_board yes) (dnp no)
(property "Reference" "D6" (at 50.8 137.16 0) (effects (font (size 1.27 1.27))))
(property "Value" "RUN" (at 50.8 139.7 0) (effects (font (size 1.05 1.05))))
(property "Footprint" "LED_SMD:LED_0603_1608Metric" (at 50.8 144.78 0) (effects (font (size 1 1)) (hide yes)))
(property "Datasheet" "" (at 50.8 144.78 0) (effects (font (size 1 1)) (hide yes)))
(property "MPN" "LTST-C190KGKT" (at 50.8 144.78 0) (effects (font (size 1 1)) (hide yes)))
(property "Description" "0603 green (fault red), approx 1-2mA; choose lens/light-pipe with adequate visibility" (at 50.8 144.78 0) (effects (font (size 1 1)) (hide yes)))
(pin "1")
(pin "2"))
(wire (pts (xy 45.72 144.78) (xy 38.1 144.78)) (stroke (width 0.1524) (type default)))
(global_label "LED_6" (shape passive) (at 38.1 144.78 0) (effects (font (size 0.95 0.95)) (justify right)) (property "Intersheetrefs" "${INTERSHEET_REFS}" (at 38.1 144.78 0) (effects (font (size 1 1)) (hide yes))))
(wire (pts (xy 55.88 144.78) (xy 63.5 144.78)) (stroke (width 0.1524) (type default)))
(global_label "ANODE_6" (shape passive) (at 63.5 144.78 180) (effects (font (size 0.95 0.95)) (justify left)) (property "Intersheetrefs" "${INTERSHEET_REFS}" (at 63.5 144.78 0) (effects (font (size 1 1)) (hide yes))))
(symbol (lib_id "Pump:R7") (at 152.4 144.78 0) (unit 1)
(exclude_from_sim no) (in_bom yes) (on_board yes) (dnp no)
(property "Reference" "R7" (at 152.4 137.16 0) (effects (font (size 1.27 1.27))))
(property "Value" "680R" (at 152.4 139.7 0) (effects (font (size 1.05 1.05))))
(property "Footprint" "Resistor_SMD:R_0603_1608Metric" (at 152.4 144.78 0) (effects (font (size 1 1)) (hide yes)))
(property "Datasheet" "" (at 152.4 144.78 0) (effects (font (size 1 1)) (hide yes)))
(property "MPN" "SPEC: 680R 1%, 0.1W, 0603" (at 152.4 144.78 0) (effects (font (size 1 1)) (hide yes)))
(property "Description" "1%, 0.1W, 0603" (at 152.4 144.78 0) (effects (font (size 1 1)) (hide yes)))
(pin "1")
(pin "2"))
(wire (pts (xy 147.32 144.78) (xy 139.7 144.78)) (stroke (width 0.1524) (type default)))
(global_label "+3V3" (shape passive) (at 139.7 144.78 0) (effects (font (size 0.95 0.95)) (justify right)) (property "Intersheetrefs" "${INTERSHEET_REFS}" (at 139.7 144.78 0) (effects (font (size 1 1)) (hide yes))))
(wire (pts (xy 157.48 144.78) (xy 165.1 144.78)) (stroke (width 0.1524) (type default)))
(global_label "ANODE_7" (shape passive) (at 165.1 144.78 180) (effects (font (size 0.95 0.95)) (justify left)) (property "Intersheetrefs" "${INTERSHEET_REFS}" (at 165.1 144.78 0) (effects (font (size 1 1)) (hide yes))))
(symbol (lib_id "Pump:D7") (at 254 144.78 0) (unit 1)
(exclude_from_sim no) (in_bom yes) (on_board yes) (dnp no)
(property "Reference" "D7" (at 254 137.16 0) (effects (font (size 1.27 1.27))))
(property "Value" "AUTO" (at 254 139.7 0) (effects (font (size 1.05 1.05))))
(property "Footprint" "LED_SMD:LED_0603_1608Metric" (at 254 144.78 0) (effects (font (size 1 1)) (hide yes)))
(property "Datasheet" "" (at 254 144.78 0) (effects (font (size 1 1)) (hide yes)))
(property "MPN" "LTST-C190KGKT" (at 254 144.78 0) (effects (font (size 1 1)) (hide yes)))
(property "Description" "0603 green (fault red), approx 1-2mA; choose lens/light-pipe with adequate visibility" (at 254 144.78 0) (effects (font (size 1 1)) (hide yes)))
(pin "1")
(pin "2"))
(wire (pts (xy 248.92 144.78) (xy 241.3 144.78)) (stroke (width 0.1524) (type default)))
(global_label "LED_7" (shape passive) (at 241.3 144.78 0) (effects (font (size 0.95 0.95)) (justify right)) (property "Intersheetrefs" "${INTERSHEET_REFS}" (at 241.3 144.78 0) (effects (font (size 1 1)) (hide yes))))
(wire (pts (xy 259.08 144.78) (xy 266.7 144.78)) (stroke (width 0.1524) (type default)))
(global_label "ANODE_7" (shape passive) (at 266.7 144.78 180) (effects (font (size 0.95 0.95)) (justify left)) (property "Intersheetrefs" "${INTERSHEET_REFS}" (at 266.7 144.78 0) (effects (font (size 1 1)) (hide yes))))
(symbol (lib_id "Pump:R8") (at 355.6 144.78 0) (unit 1)
(exclude_from_sim no) (in_bom yes) (on_board yes) (dnp no)
(property "Reference" "R8" (at 355.6 137.16 0) (effects (font (size 1.27 1.27))))
(property "Value" "680R" (at 355.6 139.7 0) (effects (font (size 1.05 1.05))))
(property "Footprint" "Resistor_SMD:R_0603_1608Metric" (at 355.6 144.78 0) (effects (font (size 1 1)) (hide yes)))
(property "Datasheet" "" (at 355.6 144.78 0) (effects (font (size 1 1)) (hide yes)))
(property "MPN" "SPEC: 680R 1%, 0.1W, 0603" (at 355.6 144.78 0) (effects (font (size 1 1)) (hide yes)))
(property "Description" "1%, 0.1W, 0603" (at 355.6 144.78 0) (effects (font (size 1 1)) (hide yes)))
(pin "1")
(pin "2"))
(wire (pts (xy 350.52 144.78) (xy 342.9 144.78)) (stroke (width 0.1524) (type default)))
(global_label "+3V3" (shape passive) (at 342.9 144.78 0) (effects (font (size 0.95 0.95)) (justify right)) (property "Intersheetrefs" "${INTERSHEET_REFS}" (at 342.9 144.78 0) (effects (font (size 1 1)) (hide yes))))
(wire (pts (xy 360.68 144.78) (xy 368.3 144.78)) (stroke (width 0.1524) (type default)))
(global_label "ANODE_8" (shape passive) (at 368.3 144.78 180) (effects (font (size 0.95 0.95)) (justify left)) (property "Intersheetrefs" "${INTERSHEET_REFS}" (at 368.3 144.78 0) (effects (font (size 1 1)) (hide yes))))
(symbol (lib_id "Pump:D8") (at 50.8 175.26 0) (unit 1)
(exclude_from_sim no) (in_bom yes) (on_board yes) (dnp no)
(property "Reference" "D8" (at 50.8 167.64 0) (effects (font (size 1.27 1.27))))
(property "Value" "FAULT" (at 50.8 170.18 0) (effects (font (size 1.05 1.05))))
(property "Footprint" "LED_SMD:LED_0603_1608Metric" (at 50.8 175.26 0) (effects (font (size 1 1)) (hide yes)))
(property "Datasheet" "" (at 50.8 175.26 0) (effects (font (size 1 1)) (hide yes)))
(property "MPN" "LTST-C190KRKT" (at 50.8 175.26 0) (effects (font (size 1 1)) (hide yes)))
(property "Description" "0603 green (fault red), approx 1-2mA; choose lens/light-pipe with adequate visibility" (at 50.8 175.26 0) (effects (font (size 1 1)) (hide yes)))
(pin "1")
(pin "2"))
(wire (pts (xy 45.72 175.26) (xy 38.1 175.26)) (stroke (width 0.1524) (type default)))
(global_label "LED_8" (shape passive) (at 38.1 175.26 0) (effects (font (size 0.95 0.95)) (justify right)) (property "Intersheetrefs" "${INTERSHEET_REFS}" (at 38.1 175.26 0) (effects (font (size 1 1)) (hide yes))))
(wire (pts (xy 55.88 175.26) (xy 63.5 175.26)) (stroke (width 0.1524) (type default)))
(global_label "ANODE_8" (shape passive) (at 63.5 175.26 180) (effects (font (size 0.95 0.95)) (justify left)) (property "Intersheetrefs" "${INTERSHEET_REFS}" (at 63.5 175.26 0) (effects (font (size 1 1)) (hide yes)))))
